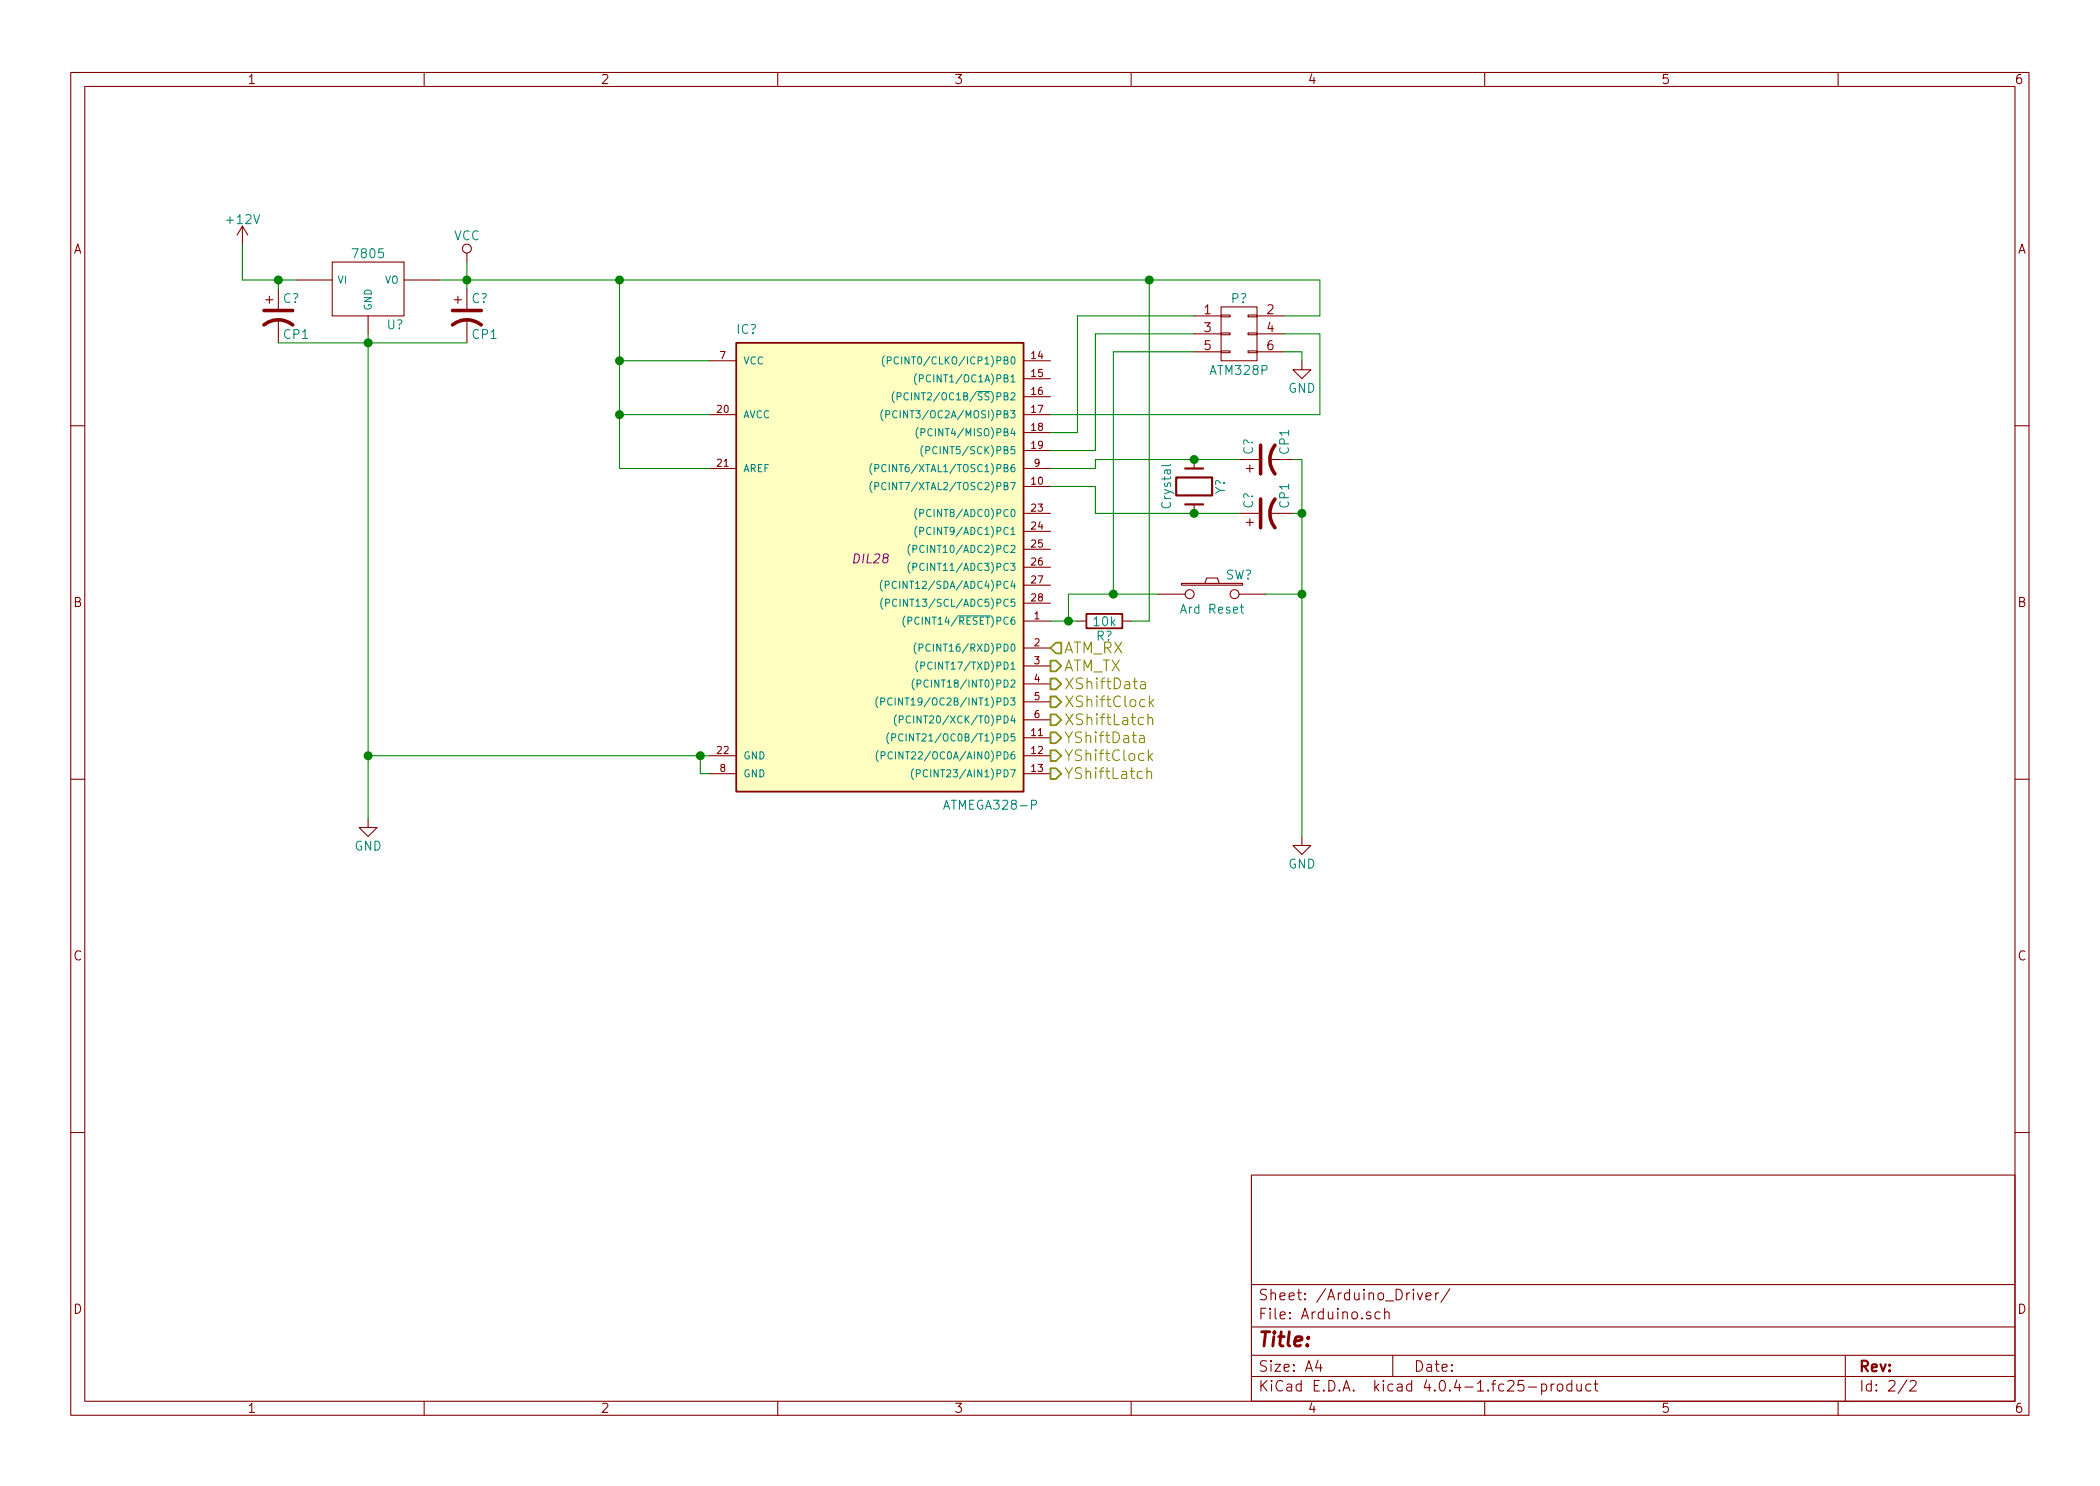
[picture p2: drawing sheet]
EESchema Schematic File Version 2
LIBS:power
LIBS:device
LIBS:transistors
LIBS:conn
LIBS:linear
LIBS:regul
LIBS:74xx
LIBS:cmos4000
LIBS:adc-dac
LIBS:memory
LIBS:xilinx
LIBS:microcontrollers
LIBS:dsp
LIBS:microchip
LIBS:analog_switches
LIBS:motorola
LIBS:texas
LIBS:intel
LIBS:audio
LIBS:interface
LIBS:digital-audio
LIBS:philips
LIBS:display
LIBS:cypress
LIBS:siliconi
LIBS:opto
LIBS:atmel
LIBS:contrib
LIBS:valves
LIBS:FlipDot_Circuit-cache
EELAYER 25 0
EELAYER END
$Descr A4 11693 8268
encoding utf-8
Sheet 2 2
Title ""
Date ""
Rev ""
Comp ""
Comment1 ""
Comment2 ""
Comment3 ""
Comment4 ""
$EndDescr
$Comp
L ATMEGA328-P IC?
U 1 1
P 4850 3100
F 0 "IC?" H 4100 4350 50  0000 L BNN
F 1 "ATMEGA328-P" H 5250 1700 50  0000 L BNN
F 2 "DIL28" H 4850 3100 50  0000 C CIN
F 3 "" H 4850 3100 50  0000 C CNN
	1    4850 3100
	1    0    0    -1  
$EndComp
$Comp
L 7805 U?
U 1 1
P 2050 1600
F 0 "U?" H 2200 1404 50  0000 C CNN
F 1 "7805" H 2050 1800 50  0000 C CNN
F 2 "" H 2050 1600 50  0000 C CNN
F 3 "" H 2050 1600 50  0000 C CNN
	1    2050 1600
	1    0    0    -1  
$EndComp
$Comp
L CP1 C?
U 1 1
P 1550 1750
F 0 "C?" H 1575 1850 50  0000 L CNN
F 1 "CP1" H 1575 1650 50  0000 L CNN
F 2 "" H 1550 1750 50  0000 C CNN
F 3 "" H 1550 1750 50  0000 C CNN
	1    1550 1750
	1    0    0    -1  
$EndComp
$Comp
L CP1 C?
U 1 1
P 2600 1750
F 0 "C?" H 2625 1850 50  0000 L CNN
F 1 "CP1" H 2625 1650 50  0000 L CNN
F 2 "" H 2600 1750 50  0000 C CNN
F 3 "" H 2600 1750 50  0000 C CNN
	1    2600 1750
	1    0    0    -1  
$EndComp
$Comp
L GND #PWR?
U 1 1
P 2050 4550
F 0 "#PWR?" H 2050 4300 50  0001 C CNN
F 1 "GND" H 2050 4400 50  0000 C CNN
F 2 "" H 2050 4550 50  0000 C CNN
F 3 "" H 2050 4550 50  0000 C CNN
	1    2050 4550
	1    0    0    -1  
$EndComp
$Comp
L SW_PUSH SW?
U 1 1
P 6750 3300
F 0 "SW?" H 6900 3410 50  0000 C CNN
F 1 "Ard Reset" H 6750 3220 50  0000 C CNN
F 2 "" H 6750 3300 50  0000 C CNN
F 3 "" H 6750 3300 50  0000 C CNN
	1    6750 3300
	1    0    0    -1  
$EndComp
$Comp
L R R?
U 1 1
P 6150 3450
F 0 "R?" V 6230 3450 50  0000 C CNN
F 1 "10k" V 6150 3450 50  0000 C CNN
F 2 "" V 6080 3450 50  0000 C CNN
F 3 "" H 6150 3450 50  0000 C CNN
	1    6150 3450
	0    1    1    0   
$EndComp
$Comp
L GND #PWR?
U 1 1
P 7250 4650
F 0 "#PWR?" H 7250 4400 50  0001 C CNN
F 1 "GND" H 7250 4500 50  0000 C CNN
F 2 "" H 7250 4650 50  0000 C CNN
F 3 "" H 7250 4650 50  0000 C CNN
	1    7250 4650
	1    0    0    -1  
$EndComp
$Comp
L CP1 C?
U 1 1
P 7050 2550
F 0 "C?" H 7075 2650 50  0000 L CNN
F 1 "CP1" H 7075 2450 50  0000 L CNN
F 2 "" H 7050 2550 50  0000 C CNN
F 3 "" H 7050 2550 50  0000 C CNN
	1    7050 2550
	0    -1   -1   0   
$EndComp
$Comp
L CP1 C?
U 1 1
P 7050 2850
F 0 "C?" H 7075 2950 50  0000 L CNN
F 1 "CP1" H 7075 2750 50  0000 L CNN
F 2 "" H 7050 2850 50  0000 C CNN
F 3 "" H 7050 2850 50  0000 C CNN
	1    7050 2850
	0    -1   -1   0   
$EndComp
$Comp
L Crystal Y?
U 1 1
P 6650 2700
F 0 "Y?" H 6650 2850 50  0000 C CNN
F 1 "Crystal" H 6650 2550 50  0000 C CNN
F 2 "" H 6650 2700 50  0000 C CNN
F 3 "" H 6650 2700 50  0000 C CNN
	1    6650 2700
	0    1    1    0   
$EndComp
$Comp
L CONN_02X03 P?
U 1 1
P 6900 1850
F 0 "P?" H 6900 2050 50  0000 C CNN
F 1 "ATM328P" H 6900 1650 50  0000 C CNN
F 2 "" H 6900 650 50  0000 C CNN
F 3 "" H 6900 650 50  0000 C CNN
	1    6900 1850
	1    0    0    -1  
$EndComp
$Comp
L GND #PWR?
U 1 1
P 7250 2000
F 0 "#PWR?" H 7250 1750 50  0001 C CNN
F 1 "GND" H 7250 1850 50  0000 C CNN
F 2 "" H 7250 2000 50  0000 C CNN
F 3 "" H 7250 2000 50  0000 C CNN
	1    7250 2000
	1    0    0    -1  
$EndComp
Wire Wire Line
	1350 1350 1350 1550
Wire Wire Line
	1350 1550 1550 1550
Wire Wire Line
	1550 1550 1650 1550
Wire Wire Line
	2450 1550 2600 1550
Wire Wire Line
	2600 1550 3450 1550
Wire Wire Line
	3450 1550 6400 1550
Wire Wire Line
	6400 1550 7350 1550
Wire Wire Line
	2600 1450 2600 1550
Wire Wire Line
	2600 1550 2600 1600
Wire Wire Line
	1550 1600 1550 1550
Connection ~ 1550 1550
Wire Wire Line
	1550 1900 2050 1900
Wire Wire Line
	2050 1900 2600 1900
Wire Wire Line
	2050 1850 2050 1900
Wire Wire Line
	2050 1900 2050 4200
Wire Wire Line
	2050 4200 2050 4550
Connection ~ 2050 1900
Wire Wire Line
	3950 4300 3900 4300
Wire Wire Line
	3900 4300 3900 4200
Wire Wire Line
	2050 4200 3900 4200
Wire Wire Line
	3900 4200 3950 4200
Connection ~ 2050 4200
Connection ~ 3900 4200
Wire Wire Line
	5850 3450 5950 3450
Wire Wire Line
	5950 3450 6000 3450
Wire Wire Line
	7250 3300 7050 3300
Wire Wire Line
	7250 2550 7250 2850
Wire Wire Line
	7250 2850 7250 3300
Wire Wire Line
	7250 3300 7250 4650
Wire Wire Line
	6400 1550 6400 3450
Connection ~ 2600 1550
Wire Wire Line
	3450 1550 3450 2000
Wire Wire Line
	3450 2000 3450 2300
Wire Wire Line
	3450 2300 3450 2600
Wire Wire Line
	3450 2600 3950 2600
Connection ~ 3450 1550
Wire Wire Line
	3950 2300 3450 2300
Connection ~ 3450 2300
Wire Wire Line
	3950 2000 3450 2000
Connection ~ 3450 2000
Wire Wire Line
	7200 2550 7250 2550
Connection ~ 7250 3300
Wire Wire Line
	7200 2850 7250 2850
Connection ~ 7250 2850
Wire Wire Line
	6100 2550 6650 2550
Wire Wire Line
	6650 2550 6900 2550
Wire Wire Line
	6100 2850 6650 2850
Wire Wire Line
	6650 2850 6900 2850
Wire Wire Line
	6100 2550 6100 2600
Wire Wire Line
	6100 2600 5850 2600
Connection ~ 6650 2550
Wire Wire Line
	5850 2700 6100 2700
Wire Wire Line
	6100 2700 6100 2850
Connection ~ 6650 2850
Wire Wire Line
	7150 1950 7250 1950
Wire Wire Line
	7250 1950 7250 2000
Wire Wire Line
	7150 1750 7350 1750
Wire Wire Line
	7350 1750 7350 1550
Connection ~ 6400 1550
Wire Wire Line
	7150 1850 7350 1850
Wire Wire Line
	7350 1850 7350 2300
Wire Wire Line
	7350 2300 5850 2300
Wire Wire Line
	6650 1750 6000 1750
Wire Wire Line
	6000 1750 6000 2400
Wire Wire Line
	6000 2400 5850 2400
Wire Wire Line
	5850 2500 6100 2500
Wire Wire Line
	6100 2500 6100 1850
Wire Wire Line
	6100 1850 6650 1850
Wire Wire Line
	6400 3450 6300 3450
Wire Wire Line
	5950 3450 5950 3300
Wire Wire Line
	5950 3300 6200 3300
Wire Wire Line
	6200 3300 6450 3300
Connection ~ 5950 3450
Wire Wire Line
	6200 3300 6200 1950
Wire Wire Line
	6200 1950 6650 1950
Connection ~ 6200 3300
$Comp
L +12V #PWR?
U 1 1
P 1350 1350
F 0 "#PWR?" H 1350 1200 50  0001 C CNN
F 1 "+12V" H 1350 1490 50  0000 C CNN
F 2 "" H 1350 1350 50  0000 C CNN
F 3 "" H 1350 1350 50  0000 C CNN
	1    1350 1350
	1    0    0    -1  
$EndComp
$Comp
L VCC #PWR?
U 1 1
P 2600 1450
F 0 "#PWR?" H 2600 1300 50  0001 C CNN
F 1 "VCC" H 2600 1600 50  0000 C CNN
F 2 "" H 2600 1450 50  0000 C CNN
F 3 "" H 2600 1450 50  0000 C CNN
	1    2600 1450
	1    0    0    -1  
$EndComp
Text HLabel 5850 3600 2    60   Input ~ 0
ATM_RX
Text HLabel 5850 3700 2    60   Output ~ 0
ATM_TX
Text HLabel 5850 3900 2    60   Output ~ 0
XShiftClock
Text HLabel 5850 3800 2    60   Output ~ 0
XShiftData
Text HLabel 5850 4000 2    60   Output ~ 0
XShiftLatch
Text HLabel 5850 4100 2    60   Output ~ 0
YShiftData
Text HLabel 5850 4200 2    60   Output ~ 0
YShiftClock
Text HLabel 5850 4300 2    60   Output ~ 0
YShiftLatch
$EndSCHEMATC
